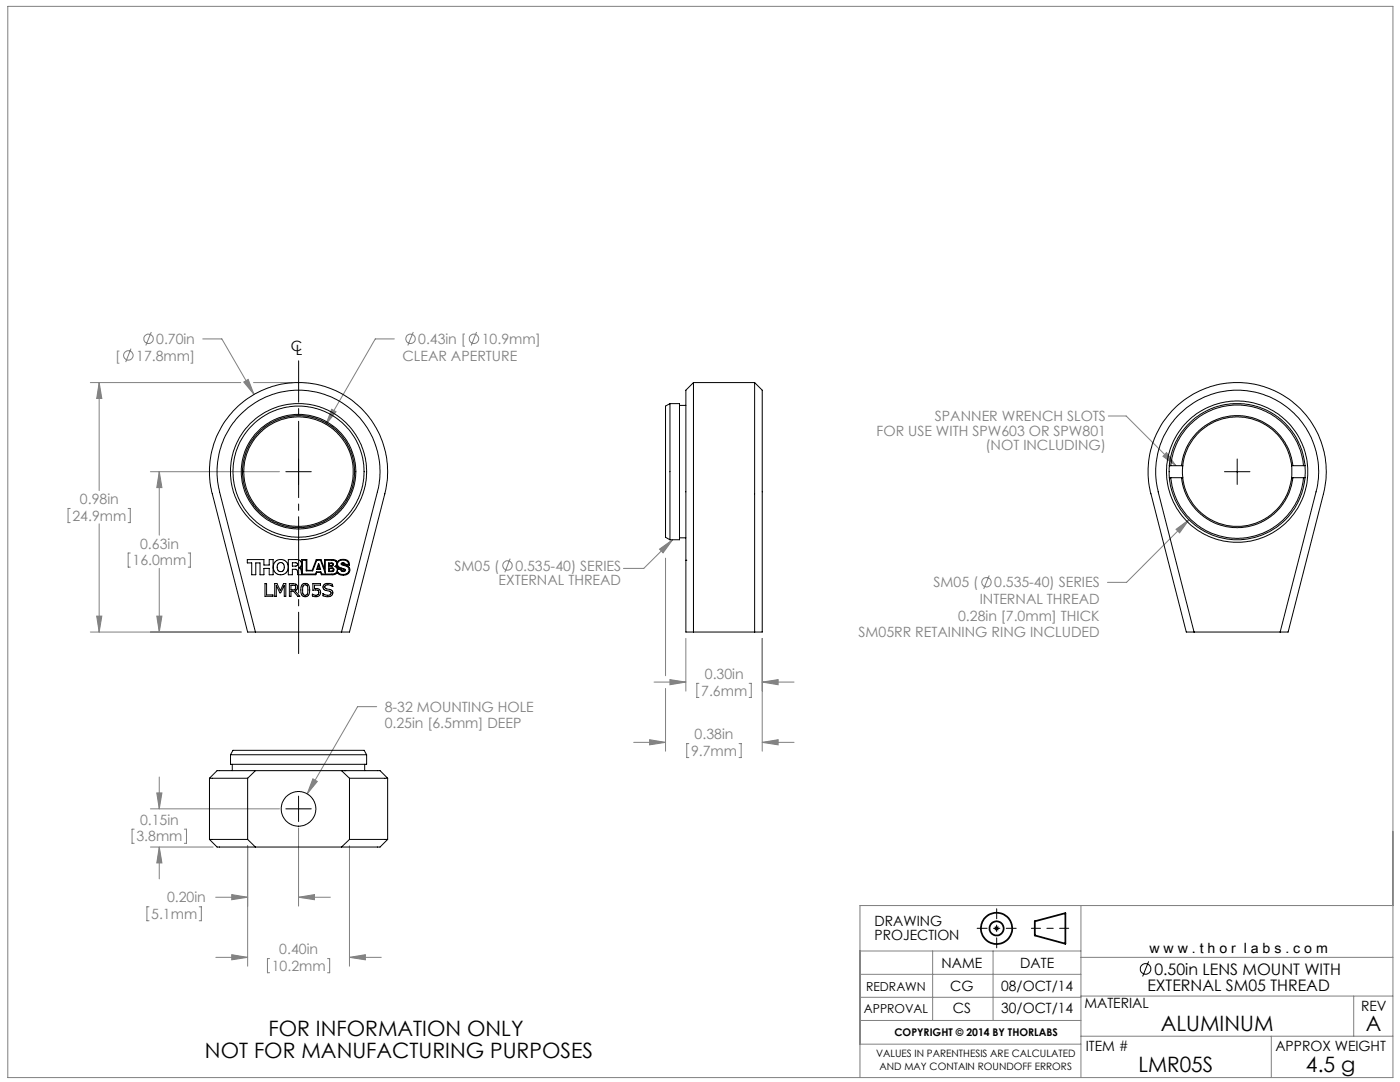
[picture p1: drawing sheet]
<svg xmlns="http://www.w3.org/2000/svg" width="279mm" height="216mm" viewBox="0 0 279 216" stroke-linecap="round" stroke-linejoin="round" font-family="sans-serif">
<path d="M57 94.1h5.1M59.6 91.6v5.1M244.4 94.1h5M246.9 91.6v5.1M59.6 158.9v5M57 161.4h5.1M198.4 185.2h1M198.5 184.9l.7 .7M198.9 184.7v1M199.2 184.9l-.7 .7" fill="none" stroke="#000" stroke-width=".2"/>
<g fill="none" stroke="#000" stroke-width=".35">
<path d="M206.5 183.8l6.1-1.6v6.1l-6.1-1.6z"/>
<circle cx="198.9" cy="185.2" r="3.1"/>
<circle cx="198.9" cy="185.2" r="1.4"/>
</g>
<path d="M205.8 185.2h7.5" fill="none" stroke="#000" stroke-width=".2" stroke-dasharray="15.2 1.3 1.3 1.3" stroke-dashoffset="13.4"/>
<path d="M195 185.2h7.8M198.9 181.3v7.8" fill="none" stroke="#000" stroke-width=".2" stroke-dasharray="15.2 1.3 1.3 1.3" stroke-dashoffset="13.2"/>
<g fill="none" stroke="#808080" stroke-width=".2">
<path d="M1.6 1.3h276.4v213.7h-276.4zM18 76.3h30M19.8 76.3l.5 3.2h-1zM19.8 76.3v21.6M26.1 69.6l-1 2.6M30.2 66.3l-1.1 2.6M40.5 67.6h3.8l6.4 11.1M48.6 76.2l.9-.5 1.2 3zM50.6 76.3h7.7M78.7 67.6h-3.8l-9.8 17.1M82.5 66.3l-1.1 2.6M95.1 66.3l-1 2.6"/>
<path d="M30 94.1h25.8M31.8 94.1l.5 3.2h-1zM31.8 94.1v12.7M66.2 81.7l.9 .5-2 2.5zM221.2 83h3.6l9.9 9.9M232.8 90.3l1.9 2.6-2.6-1.8zM14 101.5h-.4v2.8h.4M19.8 104.5v21.6M25.6 101.5h.4v2.8h-.4M26 110.3h-.4v2.9h.4M31.8 113.4v12.7M37.6 110.3h.4v2.9h-.4"/>
<path d="M101.8 111.5l-1 2.7M131.6 109.6l2.6-1.9-1.9 2.6zM132.8 111.4v23.4M134.2 107.7l-5.7 5.7h-4.1M197.4 114.8l-1.1 2.7M234.7 105.6l2.6-1.9-1.9 2.6zM237.3 103.7l-12.5 12.5h-3.8M18 126.1h30.2M19.3 122.9h1l-.5 3.2zM31.3 122.9h1l-.5 3.2zM130.5 136.1h6.4M132.8 137.4v12.5"/>
<path d="M133.7 135.6l3.2 .5-3.2 .5zM136.9 127.4v10.5M139.5 136.3h-.4v2.9h.4M149.5 136.3h.4v2.9h-.4M152.1 136.1l3.2-.5v1zM152.1 127.4v22.5M152.1 136.1h6.4M31.3 158.2h1l-.5 3.2zM31.8 155v6.4M62.4 155.4l.9 .5-2 2.5zM75.2 141h-3.8l-10.1 17.4M126.5 148.1h6.3"/>
<path d="M129.6 147.6l3.2 .5-3.2 .5zM137.5 148.4h-.4v2.8h.4M147.5 148.4h.4v2.8h-.4M152.1 148.1l3.2-.5v1zM152.1 148.1h6.4M26.8 165.5h-.4v2.8h.4M30 169h12.5M30 161.4h25.8M31.8 169l.5 3.2h-1zM31.8 169v6.4M36.8 165.5h.4v2.8h-.4M43 179h6.4"/>
<path d="M46.2 178.5l3.2 .5-3.2 .5zM49.4 168.8v24M59.6 179l3.2-.5v1zM59.6 165.2v15.6M59.6 179h6.3M69.7 168.8v24M29.7 180.9h-.4v2.8h.4M39.8 180.9h.4v2.8h-.4M43.1 191h6.3M46.2 190.5l3.2 .5-3.2 .5zM53.8 191.3h-.4v2.8h.4M65.4 191.3h.4v2.8h-.4"/>
<path d="M69.7 191l3.2-.5v1zM69.7 191h6.4M171.6 189.8h44.1M171.6 199h44.1M171.6 194.4h44.1M186.1 189.8v13.8M198.2 189.8v13.8M215.7 198.8h62.3M215.7 180.7v34.3M215.7 191h62.3M270.2 198.8v8M278 180.7h-106.4v34.3"/>
<path d="M171.6 203.6h44.1M171.6 208.4h44.1M215.7 206.8h62.3M253.7 206.8v8.2"/>
<circle cx="25.6" cy="70.9" r=".94"/>
<circle cx="29.6" cy="67.6" r=".94"/>
<circle cx="81.9" cy="67.6" r=".94"/>
<circle cx="94.6" cy="67.6" r=".94"/>
<circle cx="101.3" cy="112.8" r=".94"/>
<circle cx="196.9" cy="116.2" r=".94"/>
</g>
<path d="M59.6 130.4v-58.4" fill="none" stroke="#000" stroke-width=".2" stroke-dasharray="15.2 1.3 1.3 1.3" stroke-dashoffset="7"/>
<g fill="#808080">
<path d="M131.6 109.6l2.6-1.9-1.9 2.6zM232.8 90.3l1.9 2.6-2.6-1.8z"/>
<path d="M31.3 122.9h1l-.5 3.2zM31.8 94.1l.5 3.2h-1zM48.6 76.2l2.1 2.5-1.2-3zM19.3 122.9h1l-.5 3.2zM19.8 76.3l.5 3.2h-1zM66.2 81.7l-1.1 3 2-2.5zM46.2 178.5l3.2 .5-3.2 .5zM59.6 179l3.2-.5v1zM31.8 169l.5 3.2h-1zM31.3 158.2h1l-.5 3.2zM62.4 155.4l-1.1 3 2-2.5zM46.2 190.5l3.2 .5-3.2 .5zM69.7 191l3.2-.5v1zM152.1 136.1l3.2-.5v1zM133.7 135.6l3.2 .5-3.2 .5zM152.1 148.1l3.2-.5v1zM129.6 147.6l3.2 .5-3.2 .5zM234.7 105.6l.7 .7 1.9-2.6z"/>
</g>
<g fill="none" stroke="#000" stroke-width=".2">
<path d="M138.4 76.3l-1.5 1.6v48.2h15.2v-48.2l-1.5-1.6M138.4 76.3v49.8M138.4 76.3h12.2M150.6 76.3v49.8M46.5 82.1a17.8 17.8 0 0 1 21.6-3.6 17.8 17.8 0 0 1 8.7 20l-7.1 27.6h-20.3l-7-27.6a17.7 17.7 0 0 1 4.1-16.4zM133.7 80.5h1.9v27.2h-1.9M133.7 80.5v27.2M133.7 80.5l-.9 .5v26.2l.9 .5M135.6 80.9h1.3M233.4 92.9v2.4M233.4 92.9a13.6 13.6 0 0 1 13.5-12.4 13.6 13.6 0 0 1 13.6 12.4M233.4 95.3a13.6 13.6 0 0 0 13.5 12.4 13.6 13.6 0 0 0 13.6-12.4"/>
<path d="M233.4 92.9h2.6M233.4 95.3h2.6M233.6 92.9a13.3 13.3 0 0 1 13.3-12.1 13.3 13.3 0 0 1 13.2 12.1M233.6 95.3a13.3 13.3 0 0 0 13.3 12.1 13.3 13.3 0 0 0 13.2-12.1M234.5 81.4a17.8 17.8 0 0 1 21.3-2.7 17.8 17.8 0 0 1 8.3 19.8l-7 27.6h-20.4l-7-27.6a17.8 17.8 0 0 1 4.8-17.1zM235.8 95.3a11.2 11.2 0 0 0 11.1 10 11.2 11.2 0 0 0 11.1-10M235.8 92.9a11.2 11.2 0 0 1 11.1-10 11.2 11.2 0 0 1 11.1 10M236 92.9a10.9 10.9 0 0 1 10.9-9.7 10.9 10.9 0 0 1 10.9 9.7M236 95.3a10.9 10.9 0 0 0 10.9 9.7 10.9 10.9 0 0 0 10.9-9.7M236 92.9v2.4M257.8 92.9v2.4M257.8 92.9h2.7"/>
<path d="M257.8 95.3h2.7M260.5 92.9v2.4M49.4 111.7h3.3v1h1v-1h.8v3h-.8v-1.3h-1v1.3h-.8v-2.4h-.9v2.4h-.8v-2.4h-.8zM52.9 116.5h.3v2.2h1.3v.3h-1.6zM54.8 116.5h.5l.7 1.4 .6-1.4h.4v2.5h-.3v-2.2l-.7 1.5h-.2l-.7-1.5v2.2h-.3zM55.5 112.5l.2-.2h.5l.5 .3v.9l-.3 .5-.6 .1-.4-.4-.1-.8zM57.7 116.5h1.1l.5 .2v.8l-.4 .4 .9 1.1h-.4l-.8-1h-.5v1h-.4zM58.1 116.8h.7l.2 .2-.1 .6-.8 .1zM58.3 112.3h.9l.2 .2v.2l-.2 .3h-.9zM59.7 113.3h.1M60.4 111.8h.7v2.1h1.3l.8-2.1h.8l.9 2.6v-2.6h1.6l.5 .2 .2 .2v.5l-.3 .3 .3 .3 .1 .3h.7l.2 .4h.6l.2-.2-.1-.2-1.2-.4-.4-.5 .3-.7 .8-.3 .9 .2 .2 .4 .1 .3h-.7l-.3-.3h-.4l-.1 .3 1.3 .5 .2 .3 .1 .4-.3 .6-.6 .2h-.6l-.6-.2-.3-.6-.2 .5-.6 .2h-2.3l-.2-.4h-.9l-.2 .4h-2.5zM60.4 116.6l.2-.2 .7 .1 .4 .6v1.4l-.2 .4-.4 .2-.7-.1-.3-.6-.1-1.1z"/>
<path d="M60.6 116.8l.5-.1 .3 .5v1.1l-.3 .5-.5-.1-.2-.4v-1.1zM62.4 116.5h1.6v.3h-1.2v.6l.7 .1 .5 .4-.1 .7-.5 .4-1.1-.1v-.3l.9 .2 .4-.3v-.2v-.4l-.2-.1h-1zM63.5 112.5l.5 1.1h-.8zM63.6 112.8l.2 .7h-.4zM64.6 116.8l.5-.4h.7l.5 .2v.4l-.5-.3h-.6l-.4 .4 .2 .3 1 .3 .4 .2v.5l-.2 .4-.5 .3-1.2-.2v-.4l.6 .2 .5 .1 .5-.4-.1-.4-1.1-.2-.3-.2-.1-.4zM65.6 113.3l1 .1v.5l-.2 .2h-.8zM65.6 112.3l.8 .1 .1 .5-.2 .1h-.7zM65.7 113.5h.7l.1 .2-.2 .2h-.6zM65.7 112.5h.5a.2 .2 0 0 1 .2 .2 .2 .2 0 0 1-.3 .2h-.4zM66.3 117h.1M67.3 112.8l.3 .5 .5 .2h-.7l-.1-.3a.25 .25 0 0 1-.2-.2 .25 .25 0 0 1 .2-.2zM68.1 113.5l.7 .3-.1 .1h-.4l-.1-.1z"/>
<path d="M68.2 112.5h.2a.18 .18 0 0 1 .2 0 .18 .18 0 0 1 .1 .2zM68.9 112.8h.8l-.2-.8-.5-.3h-1.1l-.6 .5-.2-.4-.5-.1h-1.8v1.9l-.7-1.9h-1l-.8 2.1h-1.1v-2.1h-1v2.8l-.1-.9-.4-.3M68.9 112.8l.8 .4 .1 .7-.4 .6-.5 .3-1.1-.1-.5-.5-.2 .3-.5 .2h-2.5l-.1-.5h-.8l-.2 .5h-3.5l-.2-.9-.2-.2h-.8v1.1h-.8v-3h1.9l.5 .2 .3 .7-.2 .4-.3 .3M135.6 107.3h1.3M136.9 111.8h.1M51 126.1l-7.2-28a16.3 16.3 0 0 1 15.8-20.2 16.3 16.3 0 0 1 15.7 20.2l-7.1 28M238.3 126.1l-7.2-28a16.3 16.3 0 0 1 15.8-20.2 16.3 16.3 0 0 1 15.7 20.2l-7.1 28M41.8 155.3h7.6M41.8 155.3l1.5-1.5h32.5l1.6 1.5M41.8 155.3v12.2M46 150.6h27.2M46 150.6v1.9h27.2v-1.9"/>
<path d="M46 150.6l.5-.9h26.2l.5 .9M46.4 152.5v1.3M49.4 155.3v12.2M51 153.8l-1.6 1.5M68.2 153.8l1.5 1.5M68.8 153.8h.1M69.7 155.3h7.7M69.7 155.3v12.2M72.8 152.5v1.3M77.4 155.3v12.2M41.8 167.5h7.6M41.8 167.5l1.5 1.5h32.5l1.6-1.5"/>
<path d="M49.4 167.5l1.6 1.5M69.7 167.5h7.7M69.7 167.5l-1.5 1.5M229.2 191.8l-1.2 3"/>
<circle cx="59.6" cy="94.1" r="10.9"/>
<circle cx="59.6" cy="94.1" r="13.6"/>
<circle cx="59.6" cy="94.1" r="11.2"/>
<circle cx="59.6" cy="94.1" r="13.1"/>
<circle cx="59.6" cy="94.1" r="11.4"/>
<circle cx="246.9" cy="94.1" r="14.1"/>
<circle cx="56" cy="113.2" r="1.52"/>
<circle cx="59.6" cy="161.4" r="3.5"/>
<circle cx="228.6" cy="193.3" r="1.06"/>
</g>
<g font-size="4.2">
<text x="53.6" y="206.8">FOR INFORMATION ONLY</text>
<text x="231.7" y="205.8">ALUMINUM</text>
<text x="272.6" y="205.8">A</text>
<text x="40.9" y="211">NOT FOR MANUFACTURING PURPOSES</text>
<text x="227.2" y="213.9">LMR05S</text>
<text x="260.6" y="213.9">4.5 g</text>
</g>
<g font-size="3.2">
<text x="229" y="197.7">EXTERNAL SM05 THREAD</text>
<text x="230.4" y="194.5">0.50in LENS MOUNT WITH</text>
</g>
<g font-size="2.8" fill="#808080">
<text x="23" y="72">[</text>
<text x="27.2" y="72">17.8mm]</text>
<text x="31.2" y="68.7">0.70in</text>
<text x="80.3" y="72">CLEAR APERTURE</text>
<text x="83.5" y="68.7">0.43in [</text>
<text x="96.2" y="68.7">10.9mm]</text>
<text x="174.9" y="86.9">FOR USE WITH SPW603 OR SPW801</text>
<text x="186.6" y="84.1">SPANNER WRENCH SLOTS</text>
<text x="196.7" y="89.7">(NOT INCLUDING)</text>
<text x="16" y="100.6">0.98in</text>
<text x="14.5" y="103.9">24.9mm</text>
<text x="26.5" y="112.8">16.0mm</text>
<text x="28" y="109.5">0.63in</text>
<text x="90.7" y="113.9">SM05 (</text>
<text x="102.9" y="113.9">0.535-40) SERIES</text>
<text x="99.5" y="116.7">EXTERNAL THREAD</text>
<text x="186.3" y="117.2">SM05 (</text>
<text x="198.4" y="117.2">0.535-40) SERIES</text>
<text x="191.2" y="123.9">0.28in [7.0mm] THICK</text>
<text x="195.5" y="120.5">INTERNAL THREAD</text>
<text x="171.3" y="127.2">SM05RR RETAINING RING INCLUDED</text>
<text x="140.7" y="135.5">0.30in</text>
<text x="76.8" y="142">8-32 MOUNTING HOLE</text>
<text x="139.9" y="138.8">7.6mm</text>
<text x="76.8" y="145.4">0.25in [6.5mm] DEEP</text>
<text x="138.6" y="147.5">0.38in</text>
<text x="137.9" y="150.8">9.7mm</text>
<text x="27.2" y="167.9">3.8mm</text>
<text x="28" y="164.6">0.15in</text>
<text x="30.2" y="183.4">5.1mm</text>
<text x="33.3" y="180">0.20in</text>
<text x="55.7" y="190.4">0.40in</text>
<text x="54.2" y="193.7">10.2mm</text>
</g>
<g font-size="2.8">
<text x="58" y="70">C</text>
<text x="59.1" y="70.8">L</text>
<text x="174.5" y="184.8">DRAWING</text>
<text x="174.5" y="187.6">PROJECTION</text>
<text x="229.4" y="190.2">w w w . t h o r l a b s . c o m</text>
<text x="187.9" y="193.2">NAME</text>
<text x="189.7" y="197.7">CG</text>
<text x="199.8" y="197.7">08/OCT/14</text>
<text x="203.6" y="193.2">DATE</text>
<text x="190.2" y="202.2">CS</text>
<text x="199.8" y="202.2">30/OCT/14</text>
<text x="216.4" y="201.2">MATERIAL</text>
<text x="271.6" y="201.8">REV</text>
<text x="216.7" y="209.7">ITEM #</text>
<text x="254.5" y="209.7">APPROX WEIGHT</text>
</g>
<g font-size="2.5">
<text x="172.9" y="197.7">REDRAWN</text>
<text x="172.4" y="202.2">APPROVAL</text>
</g>
<text font-size="2.1" x="178.5" y="206.8">COPYRIGHT © 2014 BY THORLABS</text>
<g font-size="2">
<text x="174.8" y="211">VALUES IN PARENTHESIS ARE CALCULATED</text>
<text x="175.5" y="213.5">AND MAY CONTAIN ROUNDOFF ERRORS</text>
</g>
</svg>
